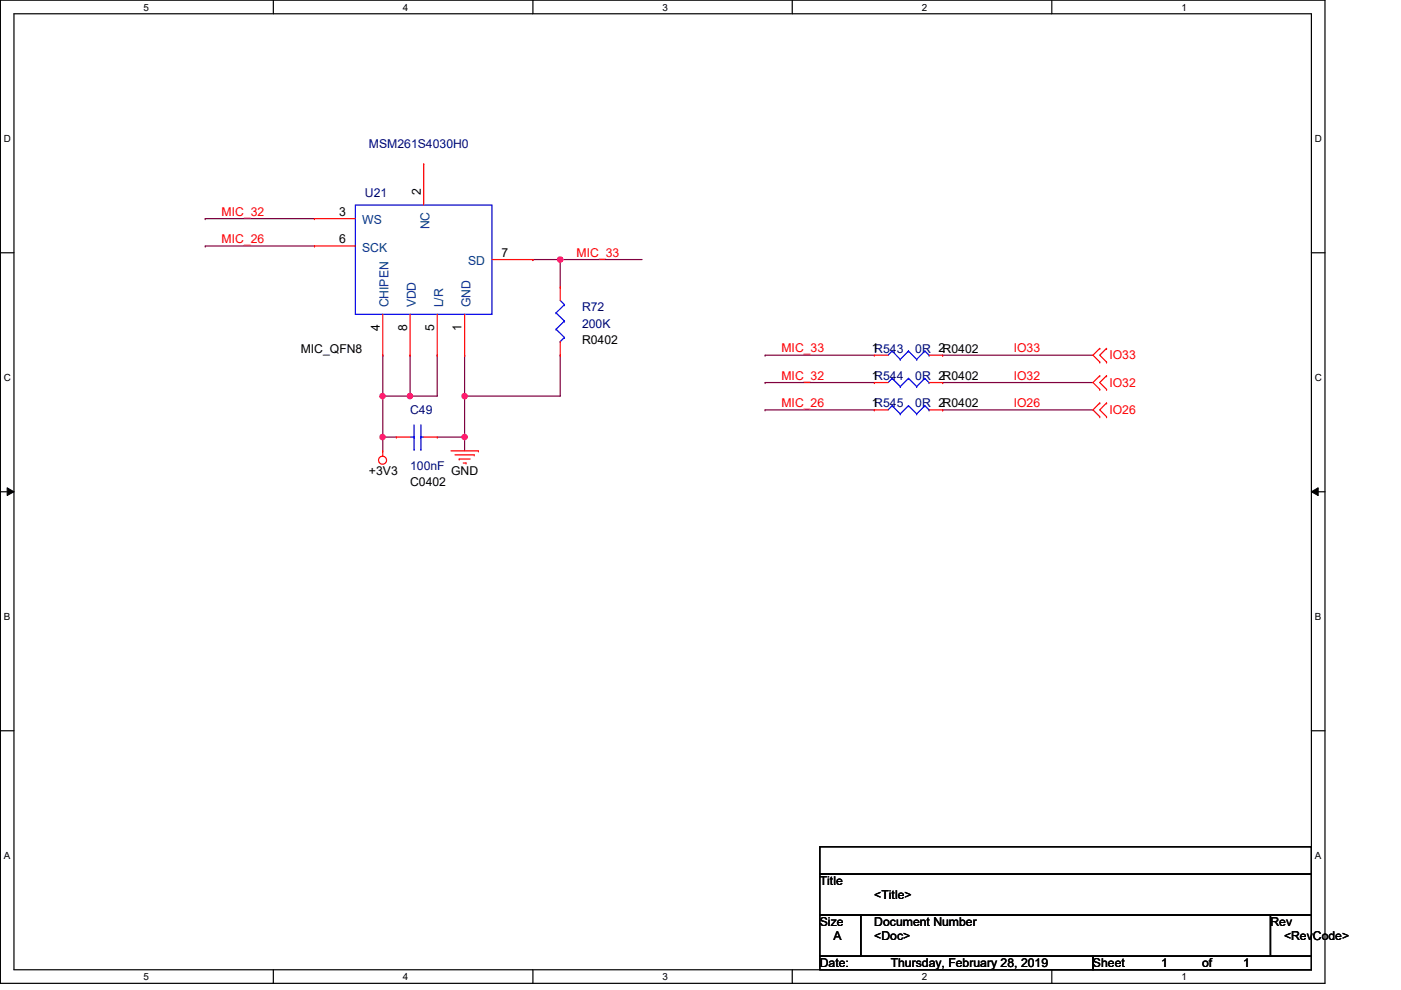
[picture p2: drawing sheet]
<svg xmlns="http://www.w3.org/2000/svg" width="297mm" height="210mm" viewBox="0 0 297 210" stroke-linecap="round" stroke-linejoin="round" font-family="sans-serif">
<path d="M.1 0h280.8v208.5h-280.8zM3 2.9h275v202.7h-275z" fill="none" stroke="#000" stroke-width=".25"/>
<g fill="#fff">
<path d="M30.4 .3h1.2v2.4h-1.2z"/>
<path d="M30.4 205.9h1.2v2.3h-1.2z"/>
</g>
<path d="M58 0v2.9M58 205.6v2.9" fill="none" stroke="#000" stroke-width=".25"/>
<g fill="#fff">
<path d="M85.4 .3h1.2v2.4h-1.2z"/>
<path d="M85.4 205.9h1.2v2.3h-1.2z"/>
</g>
<path d="M113 0v2.9M113 205.6v2.9" fill="none" stroke="#000" stroke-width=".25"/>
<g fill="#fff">
<path d="M140.5 .3h1.1v2.4h-1.1z"/>
<path d="M140.5 205.9h1.1v2.3h-1.1z"/>
</g>
<path d="M168 0v2.9M168 205.6v2.9" fill="none" stroke="#000" stroke-width=".25"/>
<g fill="#fff">
<path d="M195.4 .3h1.2v2.4h-1.2z"/>
<path d="M195.4 205.9h1.2v2.3h-1.2z"/>
</g>
<path d="M223 0v2.9M223 205.6v2.9" fill="none" stroke="#000" stroke-width=".25"/>
<g fill="#fff">
<path d="M250.5 .3h1.1v2.4h-1.1z"/>
<path d="M250.5 205.9h1.1v2.3h-1.1z"/>
<path d="M.8 28.2h1.5v2.4h-1.5z"/>
<path d="M278.8 28.2h1.4v2.4h-1.4z"/>
<path d="M.8 78.9h1.5v2.3h-1.5z"/>
<path d="M278.8 78.9h1.4v2.3h-1.4z"/>
</g>
<path d="M.1 53.6h2.9M278 53.6h2.9" fill="none" stroke="#000" stroke-width=".25"/>
<g fill="#fff">
<path d="M.8 129.6h1.4v2.3h-1.4z"/>
<path d="M278.8 129.6h1.3v2.3h-1.3z"/>
</g>
<path d="M.1 104.3h2.9M278 104.3h2.9" fill="none" stroke="#000" stroke-width=".25"/>
<path d="M1.5 103.4l1.5 .9-1.5 .8zM278 104.3l1.5-.9v1.7z" fill="#000"/>
<path d="M1.5 103.4l1.5 .9-1.5 .8zM278 104.3l1.5-.9v1.7z" fill="none" stroke="#000" stroke-width=".21"/>
<g fill="#fff">
<path d="M.8 180.3h1.4v2.3h-1.4z"/>
<path d="M278.8 180.3h1.3v2.3h-1.3z"/>
</g>
<path d="M.1 154.9h2.9M278 154.9h2.9" fill="none" stroke="#000" stroke-width=".25"/>
<g fill="none" stroke="#7f003f" stroke-width=".25">
<path d="M43.5 46.4h.1M43.5 52.2h.1M43.5 46.4h23.2M43.5 52.2h23.2M118.8 55h.1M118.8 55h17.3M98.5 75.3h.1M98.5 75.3v17.4M81.1 92.7h.1M81.1 84h.1M81.1 92.7h2.9M81.1 84v8.7"/>
<path d="M92.7 92.7h5.8M98.5 92.7h.1M98.5 84h.1"/>
</g>
<circle cx="118.8" cy="55" r=".56" fill="#f0f"/>
<circle cx="118.8" cy="55" r=".56" fill="none" stroke="#f0f" stroke-width=".25"/>
<path d="M113 55h.1M113 55h5.8M118.8 55h.1M118.8 55v5.8M118.8 75.3h.1M118.8 75.3v8.7h-20.3M98.5 84h.1" fill="none" stroke="#7f003f" stroke-width=".25"/>
<circle cx="98.5" cy="84" r=".56" fill="#f0f"/>
<circle cx="98.5" cy="84" r=".56" fill="none" stroke="#f0f" stroke-width=".25"/>
<path d="M98.5 92.7h.1M98.5 92.7v2.9" fill="none" stroke="#7f003f" stroke-width=".25"/>
<circle cx="98.5" cy="92.7" r=".56" fill="#f0f"/>
<circle cx="98.5" cy="92.7" r=".56" fill="none" stroke="#f0f" stroke-width=".25"/>
<path d="M81.1 75.3h.1M81.1 75.3v8.7M86.9 75.3h.1M86.9 75.3v8.7h-5.8M81.1 84h.1" fill="none" stroke="#7f003f" stroke-width=".25"/>
<circle cx="81.1" cy="84" r=".56" fill="#f0f"/>
<circle cx="81.1" cy="84" r=".56" fill="none" stroke="#f0f" stroke-width=".25"/>
<path d="M81.1 92.7h.1M81.1 92.7v2.9" fill="none" stroke="#7f003f" stroke-width=".25"/>
<circle cx="81.1" cy="92.7" r=".56" fill="#f0f"/>
<circle cx="81.1" cy="92.7" r=".56" fill="none" stroke="#f0f" stroke-width=".25"/>
<path d="M92.7 75.3h.1M92.7 75.3v8.7h-5.8M86.9 84h.1" fill="none" stroke="#7f003f" stroke-width=".25"/>
<circle cx="86.9" cy="84" r=".56" fill="#f0f"/>
<circle cx="86.9" cy="84" r=".56" fill="none" stroke="#f0f" stroke-width=".25"/>
<path d="M162.2 75.3h.1M162.2 75.3h23.2M199.9 75.3h.1M199.9 75.3h31.8M162.2 81.1h.1M162.2 86.9h.1M162.2 81.1h23.2M162.2 86.9h23.2M199.9 81.1h.1M199.9 86.9h.1M199.9 81.1h31.8M199.9 86.9h31.8" fill="none" stroke="#7f003f" stroke-width=".25"/>
<g fill="none" stroke="#f00" stroke-width=".25">
<path d="M89.8 34.8h.1M89.8 34.8v8.7M66.7 46.4h.1M66.7 52.2h.1M66.7 46.4h8.6M66.7 52.2h8.6M104.3 55h8.7M113 55h.1M81.1 75.3h.1M81.1 66.6v8.7M86.9 75.3h.1M86.9 66.6v8.7"/>
<path d="M92.7 75.3h.1M92.7 66.6v8.7M98.5 75.3h.1M98.5 66.6v8.7M118.8 60.8h.1M118.8 75.3h.1M118.8 60.8v2.9M118.8 72.4v2.9M185.4 75.3h.1M185.4 75.3h2.9M197 75.3h2.9M199.9 75.3h.1"/>
<path d="M233.2 73.9h.1M233.2 76.8h.1M233.2 79.7h.1M233.2 73.9l-1.5 1.4 1.5 1.5M233.2 79.7l-1.5 1.4 1.5 1.4M234.6 76.8h.1M234.6 73.9h.1M234.6 79.7h.1M234.6 73.9l-1.4 1.4 1.4 1.5M234.6 79.7l-1.4 1.4 1.4 1.4M81.1 95.6h.1M81.1 95.6v1.1"/>
<path d="M84 92.7h.1M84 92.7h2.9M89.8 92.7h2.9M92.7 92.7h.1M95.6 95.6h5.8M96.5 96.4h4M97.4 97.3h.1M97.4 97.3h2.3M98.2 98.2h.6M98.8 98.2h.1M100.5 96.4h.1M101.4 95.6h.1"/>
<path d="M185.4 81.1h.1M185.4 86.9h.1M185.4 81.1h2.9M185.4 86.9h2.9M197 81.1h2.9M197 86.9h2.9M199.9 81.1h.1M199.9 86.9h.1M233.2 82.5h.1M233.2 85.4h.1M233.2 88.3h.1M233.2 85.4l-1.5 1.5 1.5 1.4"/>
<path d="M234.6 82.5h.1M234.6 88.3h.1M234.6 85.4h.1M234.6 85.4l-1.4 1.5 1.4 1.4"/>
<circle cx="81.1" cy="97.6" r=".85"/>
</g>
<path d="M173.8 179.5h104.2v5.8h-104.2zM173.8 185.3h104.2v8.7h-104.2zM173.8 194h8.7v8.7h-8.7zM182.5 194h86.9v8.7h-86.9zM269.4 194h8.6v8.7h-8.6zM173.8 202.7h57.9v2.9h-57.9zM231.7 202.7h46.3v2.9h-46.3z" fill="none" stroke="#000" stroke-width=".25"/>
<g fill="none" stroke="#00f" stroke-width=".25">
<path d="M75.3 43.5h29v23.1h-29zM117.9 66.3h.1M117.9 69.8h.1M117.9 66.3l1.8 1.8M117.9 69.8l1.8 1.7M118.8 72.4h.1M118.8 63.7l.9 .9M119.7 64.6h.1M119.7 68.1h.1M119.7 71.5h.1M119.7 64.6l-1.8 1.7M119.7 68.1l-1.8 1.7"/>
<path d="M119.7 71.5l-.9 .9M189.1 74.4h.1M189.1 74.4l-.8 .9M189.1 74.4l1.8 1.8M190.9 76.2h.1M192.6 74.4h.1M192.6 74.4l-1.7 1.8M192.6 74.4l1.7 1.8M194.3 76.2h.1M196.1 74.4h.1M196.1 74.4l-1.8 1.8M196.1 74.4l.9 .9"/>
<path d="M197 75.3h.1M86.9 92.7h.9M87.8 95.3h.1M87.8 92.7h.1M87.8 90.1v5.2M89.2 92.7h.1M89.2 95.3h.1M89.2 92.7h.6M89.2 90.1v5.2M189.1 80.2h.1M189.1 86h.1M189.1 80.2l-.8 .9"/>
<path d="M189.1 80.2l1.8 1.8M189.1 86l-.8 .9M189.1 86l1.8 1.8M190.9 82h.1M190.9 87.8h.1M192.6 80.2h.1M192.6 86h.1M192.6 80.2l-1.7 1.8M192.6 80.2l1.7 1.8M192.6 86l-1.7 1.8M192.6 86l1.7 1.8M194.3 82h.1"/>
<path d="M194.3 87.8h.1M196.1 80.2h.1M196.1 86h.1M196.1 80.2l-1.8 1.8M196.1 80.2l.9 .9M196.1 86l-1.8 1.8M196.1 86l.9 .9M197 81.1h.1M197 86.9h.1"/>
</g>
<circle cx="118.8" cy="55" r=".56" fill="#f0f"/>
<circle cx="118.8" cy="55" r=".56" fill="none" stroke="#f0f" stroke-width=".25"/>
<circle cx="98.5" cy="84" r=".56" fill="#f0f"/>
<circle cx="98.5" cy="84" r=".56" fill="none" stroke="#f0f" stroke-width=".25"/>
<circle cx="98.5" cy="92.7" r=".56" fill="#f0f"/>
<circle cx="98.5" cy="92.7" r=".56" fill="none" stroke="#f0f" stroke-width=".25"/>
<circle cx="81.1" cy="84" r=".56" fill="#f0f"/>
<circle cx="81.1" cy="84" r=".56" fill="none" stroke="#f0f" stroke-width=".25"/>
<circle cx="81.1" cy="92.7" r=".56" fill="#f0f"/>
<circle cx="81.1" cy="92.7" r=".56" fill="none" stroke="#f0f" stroke-width=".25"/>
<circle cx="86.9" cy="84" r=".56" fill="#f0f"/>
<circle cx="86.9" cy="84" r=".56" fill="none" stroke="#f0f" stroke-width=".25"/>
<g font-size="2.6" fill="#00007f">
<text x="78.2" y="31.3">MSM261S4030H0</text>
<text x="77.4" y="41.7">U21</text>
<text x="123.4" y="66">R72</text>
<text x="123.4" y="69.5">200K</text>
<text x="194.1" y="74.8">0R 2R0402</text>
<text x="194.1" y="80.5">0R 2R0402</text>
<text x="86.9" y="87.8">C49</text>
<text x="194.1" y="86.3">0R 2R0402</text>
<text x="86.9" y="99.7">100nF</text>
</g>
<g font-size="2.6">
<text x="89.2" y="41.4" transform="rotate(-90 89.2 41.4)">2</text>
<text x="71.9" y="45.7">3</text>
<text x="71.9" y="51.5">6</text>
<text x="106.3" y="54.4">7</text>
<text x="80.5" y="70.1" transform="rotate(-90 80.5 70.1)">4</text>
<text x="86.3" y="70.1" transform="rotate(-90 86.3 70.1)">8</text>
<text x="92.1" y="70.1" transform="rotate(-90 92.1 70.1)">5</text>
<text x="97.9" y="70.1" transform="rotate(-90 97.9 70.1)">1</text>
<text x="63.8" y="74.8">MIC_QFN8</text>
<text x="123.4" y="73">R0402</text>
<text x="184.8" y="74.7">1R543</text>
<text x="184.8" y="80.5">1R544</text>
<text x="184.8" y="86.3">1R545</text>
<text x="78.2" y="100.8">+3V3</text>
<text x="95.6" y="100.8">GND</text>
<text x="86.9" y="103.1">C0402</text>
<text x="173.8" y="187.7">Title</text>
<text x="185.4" y="190.6">&lt;Title&gt;</text>
<text x="173.8" y="196.3">Size</text>
<text x="185.4" y="196.3">Document Number</text>
<text x="269.4" y="196.3">Rev</text>
<text x="176.7" y="199.3">A</text>
<text x="185.4" y="199.3">&lt;Doc&gt;</text>
<text x="272.2" y="199.3">&lt;RevCode&gt;</text>
<text x="173.8" y="205.1">Date:</text>
<text x="188.8" y="205.1">Thursday, February 28, 2019</text>
<text x="231.7" y="205.1">Sheet</text>
<text x="246.2" y="205.1">1</text>
<text x="254.9" y="205.1">of</text>
<text x="263.6" y="205.1">1</text>
</g>
<g font-size="2.6" fill="#f00">
<text x="47" y="45.8">MIC_32</text>
<text x="47" y="51.6">MIC_26</text>
<text x="122.3" y="54.4">MIC_33</text>
<text x="165.7" y="74.7">MIC_33</text>
<text x="214.9" y="74.7">IO33</text>
<text x="235.2" y="76.2">IO33</text>
<text x="165.7" y="80.5">MIC_32</text>
<text x="214.9" y="80.5">IO32</text>
<text x="235.2" y="82">IO32</text>
<text x="165.7" y="86.3">MIC_26</text>
<text x="214.9" y="86.3">IO26</text>
<text x="235.2" y="87.8">IO26</text>
</g>
<g font-size="2.6" fill="#003f7f">
<text x="76.8" y="47.5">WS</text>
<text x="76.8" y="53.3">SCK</text>
<text x="91.1" y="48.6" transform="rotate(-90 91.1 48.6)">NC</text>
<text x="99.2" y="56.2">SD</text>
<text x="82.4" y="65.2" transform="rotate(-90 82.4 65.2)">CHIPEN</text>
<text x="88.2" y="65.2" transform="rotate(-90 88.2 65.2)">VDD</text>
<text x="93.9" y="65.2" transform="rotate(-90 93.9 65.2)">L/R</text>
<text x="99.7" y="65.2" transform="rotate(-90 99.7 65.2)">GND</text>
</g>
<g font-size="2.1">
<text x="30.4" y="2.2">5</text>
<text x="85.4" y="2.2">4</text>
<text x="140.5" y="2.2">3</text>
<text x="195.4" y="2.2">2</text>
<text x="250.5" y="2.2">1</text>
<text x=".8" y="30.1">D</text>
<text x="278.8" y="30.1">D</text>
<text x=".8" y="80.8">C</text>
<text x="278.8" y="80.8">C</text>
<text x=".8" y="131.5">B</text>
<text x="278.8" y="131.5">B</text>
<text x=".8" y="182.2">A</text>
<text x="278.8" y="182.2">A</text>
<text x="30.4" y="207.8">5</text>
<text x="85.4" y="207.8">4</text>
<text x="140.5" y="207.8">3</text>
<text x="195.4" y="207.8">2</text>
<text x="250.5" y="207.8">1</text>
</g>
</svg>
